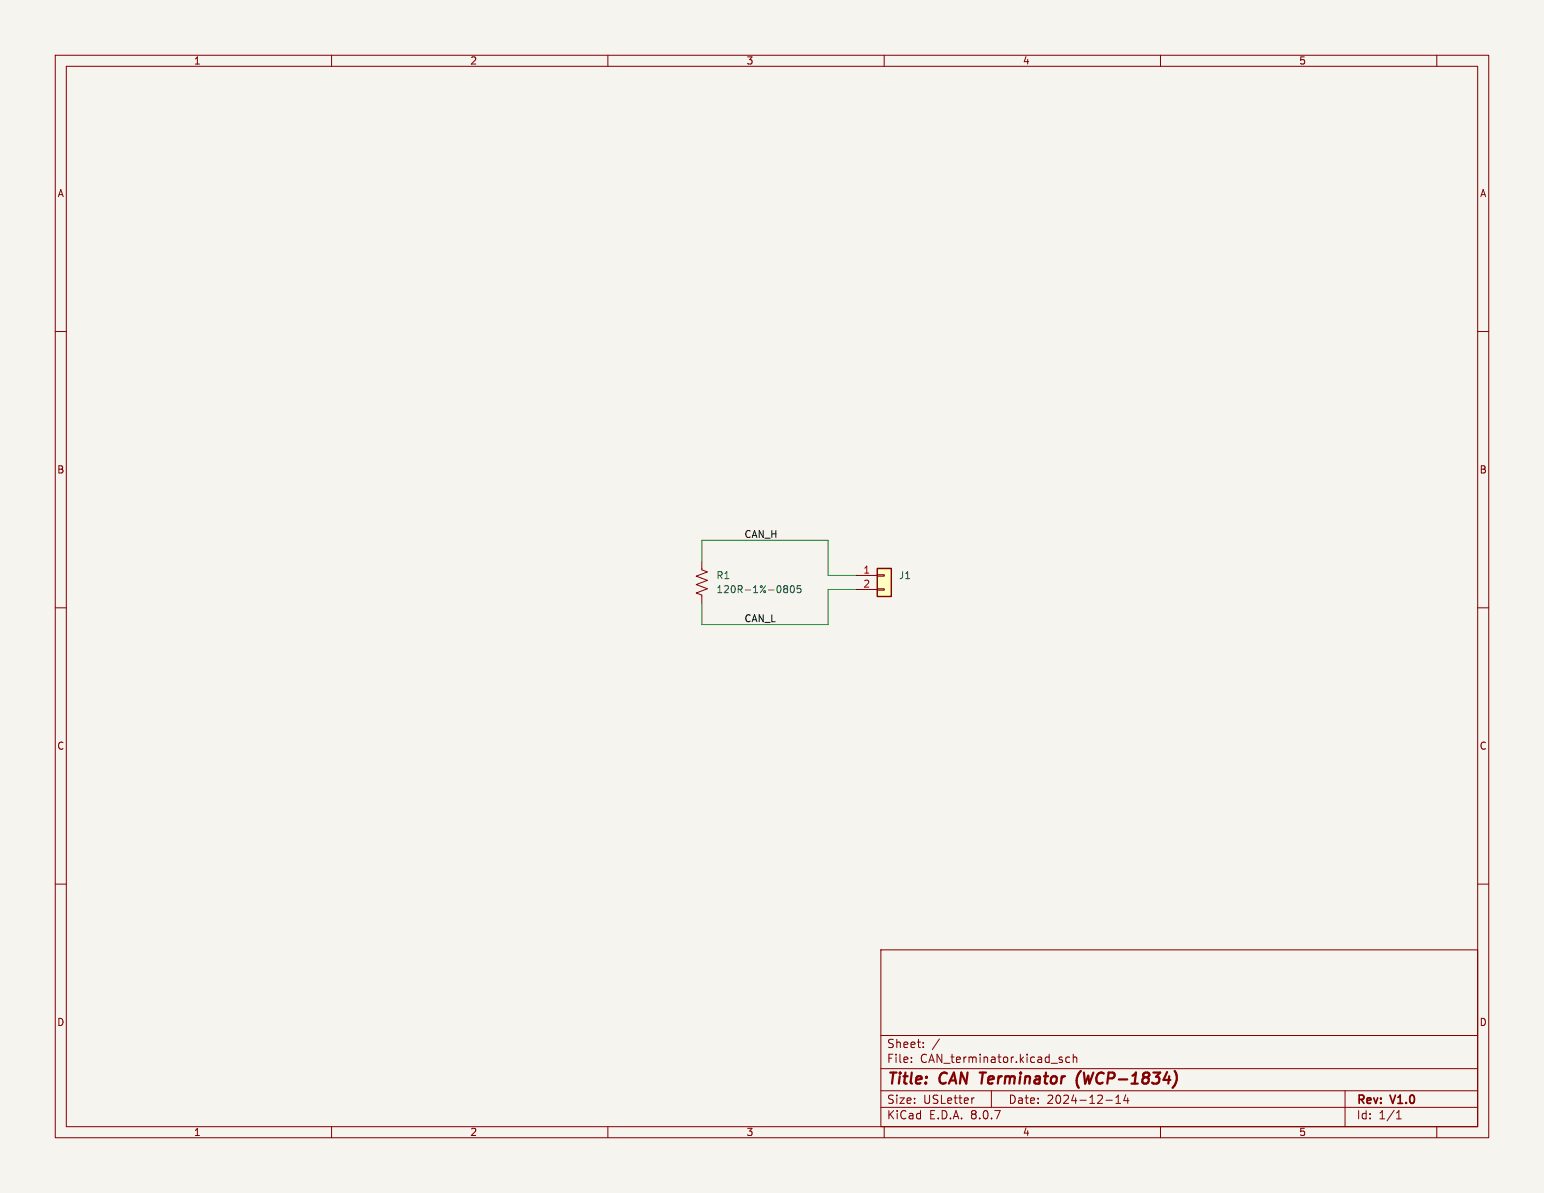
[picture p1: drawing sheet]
<svg xmlns="http://www.w3.org/2000/svg" width="279mm" height="216mm" viewBox="0 0 279 216" stroke-linecap="round" stroke-linejoin="round" font-family="sans-serif">
<path d="M0 0h279.4v215.9h-279.4z" fill="#f5f4ef" stroke="#f5f4ef" stroke-width=".18"/>
<g fill="none" stroke="#840000" stroke-width=".18">
<path d="M10 10h259.4v195.9h-259.4zM12 12h255.4v191.9h-255.4zM60 10v2M110 10v2M160 10v2M210 10v2M260 10v2M10 60h2M267.4 60h2M10 110h2M267.4 110h2M10 160h2"/>
<path d="M159.4 171.9h108v32h-108zM267.4 160h2M159.4 197.4h108M159.4 193.4h108M159.4 187.4h108M164.9 192.1v.2M164.9 191.4v.1M167.1 189.4v.2M167.1 188.7v.1M170 188l-1.3 1.9M176.3 198.7l-.3 .1M179.4 197.4v3"/>
<path d="M191.9 191.8l.3 .1 .1 .2-.2 .2h-.3M191.9 191.3l.3 .1M193.6 191.4l-.5-.1-.2 .3v.4l.1 .2h.6M194.2 191.4l.2-.1 .4 .1 .1 .9M194.2 190.8v1.5M200.1 199.1h1.2M201.9 199.7h.9M201.9 198.6l.5-.4v1.5M203.7 198.1l-.3 1.1h.9M204.1 198.7v1M243.4 197.4v6.5M60 203.9v2"/>
<path d="M110 203.9v2M159.4 200.4h108M160 203.9v2M210 203.9v2M252.7 202.5h.9M252.7 201.4l.4-.4v1.5M260 203.9v2"/>
</g>
<path d="M195.6 193.8a2.35 2.35 0 0 0-.4 3.1" fill="none" stroke="#840000" stroke-width=".4"/>
<path d="M158.7 102.9h2.6v5.1h-2.6z" fill="#ffffc2"/>
<path d="M127 101.6v1.5l1 .4-2 .8 2 .7-2 .8 2 .8-2 .7 1 .4v1.5M154.9 104.1h3.8M154.9 106.7h3.8M158.7 106.6h1.3v.2h-1.3zM158.7 104h1.3v.3h-1.3z" fill="none" stroke="#840000" stroke-width=".18"/>
<path d="M158.7 102.9h2.6v5.1h-2.6z" fill="none" stroke="#840000" stroke-width=".25"/>
<path d="M141.9 106.5h.1M141.9 106h.4l.2 .1v.2l-.2 .2M142 106.5h.3M142 106.5l-.1 .1M142.3 106.5l.2 .3v.3l-.2 .2-.4-.1M143.1 106.1l.2-.1a.68 .68 0 0 1 .5 .6 .68 .68 0 0 1-.5 .7l-.3-.5zM144.9 106h-.6l-.1 .6 .2-.1h.4l.2 .2-.1 .4-.2 .2-.5-.2" fill="none" stroke="#006464" stroke-width=".18"/>
<path d="M127 101.6v-3.8h22.9v6.3h5M154.9 106.7h-5v6.3h-22.9v-3.8" fill="none" stroke="#009600" stroke-width=".18"/>
<g font-size="2.8" fill="#840000">
<text x="160.4" y="196.8">Title:</text>
<text x="170.1" y="196.8">CAN Terminator</text>
<text x="196.4" y="196.8">(WCP-1834)</text>
</g>
<g font-size="2.1" fill="#840000">
<text x="160.4" y="189.9">Sheet:</text>
<text x="160.4" y="192.6">File:</text>
<text x="166.5" y="192.6">CAN_terminator.kicad_sch</text>
<text x="160.4" y="202.8">KiCad</text>
<text x="160.4" y="200">Size:</text>
<text x="167.1" y="200">USLetter</text>
<text x="168.1" y="202.8">E.D.A.</text>
<text x="175.7" y="202.8">8.0.7</text>
<text x="182.4" y="200">Date:</text>
<text x="189.4" y="200">2024-12-14</text>
<text x="245.4" y="200.2">Rev:</text>
<text x="245.4" y="202.8">Id:</text>
<text x="249.5" y="202.8">1/1</text>
<text x="251.8" y="200.2">V1.0</text>
</g>
<g font-size="1.8" fill="#840000">
<text x="35" y="11.9">1</text>
<text x="85" y="11.9">2</text>
<text x="135" y="11.9">3</text>
<text x="185" y="11.9">4</text>
<text x="235" y="11.9">5</text>
<text x="10.3" y="35.9">A</text>
<text x="267.7" y="35.9">A</text>
<text x="10.3" y="85.9">B</text>
<text x="267.7" y="85.9">B</text>
<text x="10.3" y="135.9">C</text>
<text x="267.7" y="135.9">C</text>
<text x="10.3" y="185.9">D</text>
<text x="267.7" y="185.9">D</text>
<text x="35" y="205.8">1</text>
<text x="85" y="205.8">2</text>
<text x="135" y="205.8">3</text>
<text x="185" y="205.8">4</text>
<text x="235" y="205.8">5</text>
</g>
<g font-size="1.8" fill="#0f0f0f">
<text x="134.6" y="97.4">CAN_H</text>
<text x="134.6" y="112.7">CAN_L</text>
</g>
<g font-size="1.8" fill="#006464">
<text x="129.5" y="105">R1</text>
<text x="129.5" y="107.5">120R-1%-0805</text>
<text x="162.6" y="105">J1</text>
</g>
<g font-size="1.8" fill="#a90000">
<text x="156.1" y="103.9">1</text>
<text x="156.1" y="106.4">2</text>
</g>
</svg>
